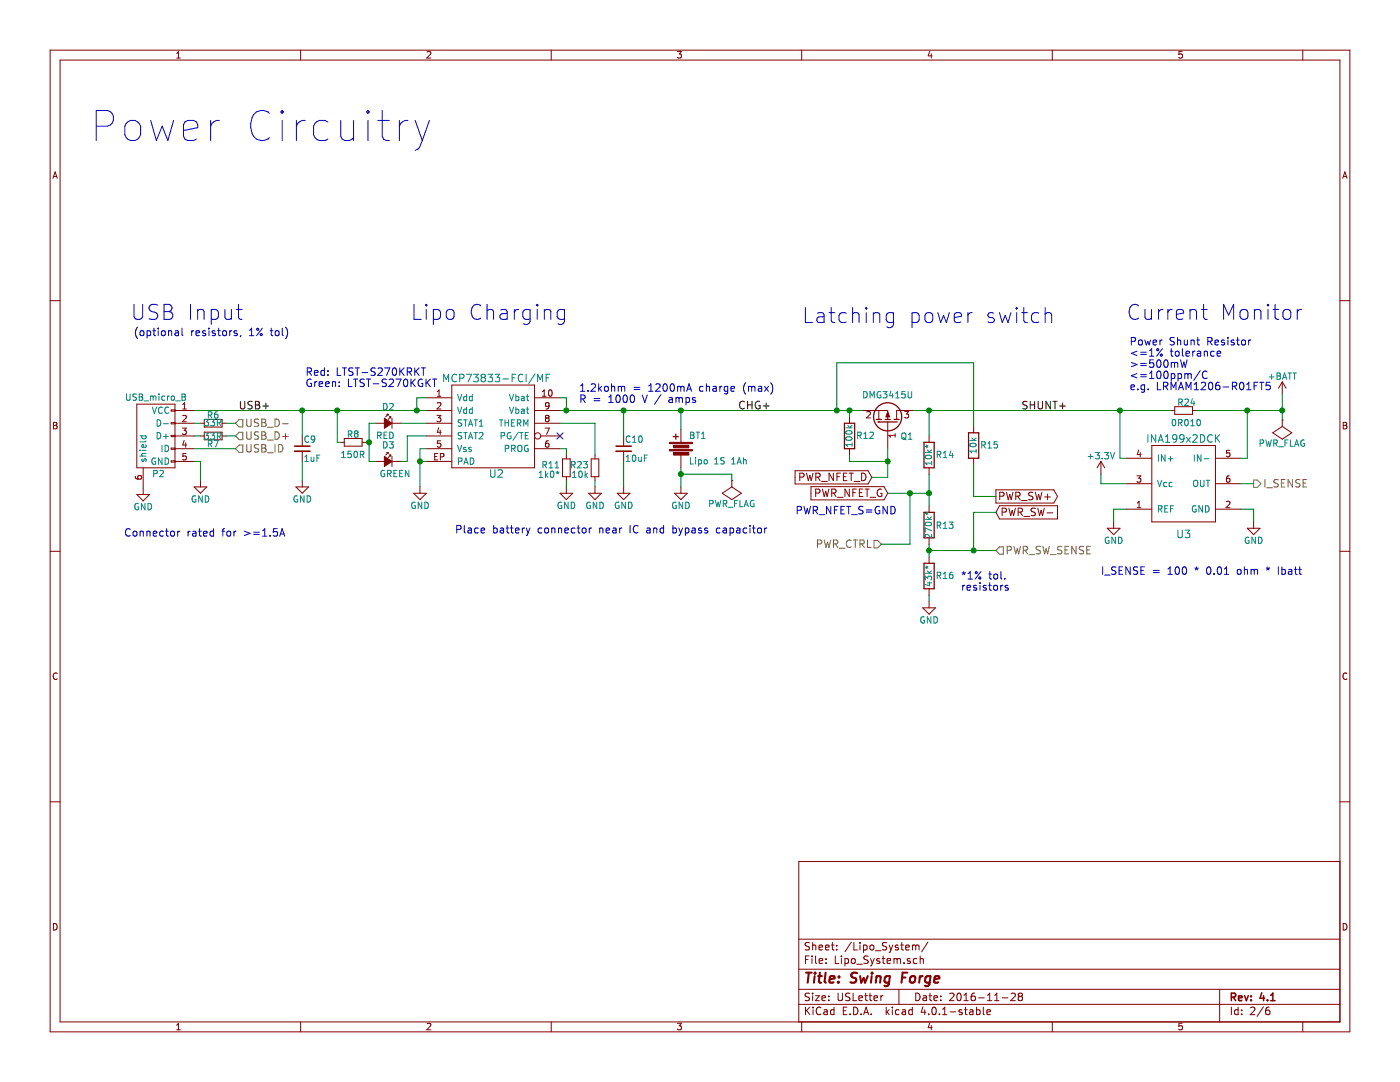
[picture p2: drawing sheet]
EESchema Schematic File Version 2
LIBS:Swing Forge V2 Mainboard-rescue
LIBS:power
LIBS:device
LIBS:transistors
LIBS:conn
LIBS:linear
LIBS:regul
LIBS:74xx
LIBS:cmos4000
LIBS:adc-dac
LIBS:memory
LIBS:xilinx
LIBS:microcontrollers
LIBS:dsp
LIBS:microchip
LIBS:analog_switches
LIBS:motorola
LIBS:texas
LIBS:intel
LIBS:audio
LIBS:interface
LIBS:digital-audio
LIBS:philips
LIBS:display
LIBS:cypress
LIBS:siliconi
LIBS:opto
LIBS:atmel
LIBS:contrib
LIBS:dmn2215udm
LIBS:adafruit_1904
LIBS:mpu-6050
LIBS:arduino_shieldsNCL
LIBS:ina333
LIBS:ina2331
LIBS:irs21850s
LIBS:latching_relay
LIBS:mbt2222adw
LIBS:motor
LIBS:mpu-6050_breakout
LIBS:mt8770
LIBS:nrf24l01+_breakout
LIBS:redbear_ble
LIBS:small_push_sw
LIBS:submini_joystick
LIBS:tps563209
LIBS:w25q128fv
LIBS:mcp6002
LIBS:mdbt40
LIBS:AudioAmpICs
LIBS:Digipots
LIBS:CustomLEDs
LIBS:testPoints
LIBS:MK20DX256VLH7
LIBS:voltageRegulators
LIBS:currentSensors
LIBS:commonlink
LIBS:Swing Forge V2 Mainboard-cache
EELAYER 25 0
EELAYER END
$Descr USLetter 11000 8500
encoding utf-8
Sheet 2 6
Title "Swing Forge"
Date "2016-11-28"
Rev "4.1"
Comp ""
Comment1 ""
Comment2 ""
Comment3 ""
Comment4 ""
$EndDescr
$Comp
L GND #PWR026
U 1 1
P 1575 3775
F 0 "#PWR026" H 1575 3525 50  0001 C CNN
F 1 "GND" H 1575 3625 50  0000 C CNN
F 2 "" H 1575 3775 50  0000 C CNN
F 3 "" H 1575 3775 50  0000 C CNN
	1    1575 3775
	1    0    0    -1  
$EndComp
$Comp
L C_Small C9
U 1 1
P 2375 3525
F 0 "C9" H 2385 3595 50  0000 L CNN
F 1 "1uF" H 2385 3445 50  0000 L CNN
F 2 "Capacitors_SMD:C_0603" H 2375 3525 50  0001 C CNN
F 3 "" H 2375 3525 50  0000 C CNN
	1    2375 3525
	1    0    0    -1  
$EndComp
$Comp
L Led_Small D2
U 1 1
P 3050 3325
F 0 "D2" H 3000 3450 50  0000 L CNN
F 1 "RED" H 3000 3225 50  0000 L CNN
F 2 "LEDS_SMD_Custom:LTST-S270" V 3050 3325 50  0001 C CNN
F 3 "" V 3050 3325 50  0000 C CNN
	1    3050 3325
	-1   0    0    -1  
$EndComp
$Comp
L Led_Small D3
U 1 1
P 3050 3625
F 0 "D3" H 3000 3750 50  0000 L CNN
F 1 "GREEN" H 2875 3525 50  0000 L CNN
F 2 "LEDS_SMD_Custom:LTST-S270" V 3050 3625 50  0001 C CNN
F 3 "" V 3050 3625 50  0000 C CNN
	1    3050 3625
	-1   0    0    -1  
$EndComp
$Comp
L GND #PWR027
U 1 1
P 2375 3775
F 0 "#PWR027" H 2375 3525 50  0001 C CNN
F 1 "GND" H 2375 3625 50  0000 C CNN
F 2 "" H 2375 3775 50  0000 C CNN
F 3 "" H 2375 3775 50  0000 C CNN
	1    2375 3775
	1    0    0    -1  
$EndComp
$Comp
L GND #PWR028
U 1 1
P 1125 3835
F 0 "#PWR028" H 1125 3585 50  0001 C CNN
F 1 "GND" H 1125 3685 50  0000 C CNN
F 2 "" H 1125 3835 50  0000 C CNN
F 3 "" H 1125 3835 50  0000 C CNN
	1    1125 3835
	1    0    0    -1  
$EndComp
$Comp
L GND #PWR029
U 1 1
P 3300 3825
F 0 "#PWR029" H 3300 3575 50  0001 C CNN
F 1 "GND" H 3300 3675 50  0000 C CNN
F 2 "" H 3300 3825 50  0000 C CNN
F 3 "" H 3300 3825 50  0000 C CNN
	1    3300 3825
	1    0    0    -1  
$EndComp
$Comp
L R_Small R8
U 1 1
P 2775 3475
F 0 "R8" V 2715 3425 50  0000 L CNN
F 1 "150R" V 2875 3375 50  0000 L CNN
F 2 "Resistors_SMD:R_0603" H 2775 3475 50  0001 C CNN
F 3 "" H 2775 3475 50  0000 C CNN
	1    2775 3475
	0    1    1    0   
$EndComp
$Comp
L R_Small R11
U 1 1
P 4450 3675
F 0 "R11" H 4500 3650 50  0000 L CNN
F 1 "1k0*" H 4500 3725 50  0000 L CNN
F 2 "Resistors_SMD:R_0603" H 4450 3675 50  0001 C CNN
F 3 "" H 4450 3675 50  0000 C CNN
	1    4450 3675
	-1   0    0    1   
$EndComp
$Comp
L GND #PWR030
U 1 1
P 4450 3825
F 0 "#PWR030" H 4450 3575 50  0001 C CNN
F 1 "GND" H 4450 3675 50  0000 C CNN
F 2 "" H 4450 3825 50  0000 C CNN
F 3 "" H 4450 3825 50  0000 C CNN
	1    4450 3825
	1    0    0    -1  
$EndComp
$Comp
L C_Small C10
U 1 1
P 4900 3525
F 0 "C10" H 4910 3595 50  0000 L CNN
F 1 "10uF" H 4910 3445 50  0000 L CNN
F 2 "Capacitors_SMD:C_0603" H 4900 3525 50  0001 C CNN
F 3 "" H 4900 3525 50  0000 C CNN
	1    4900 3525
	1    0    0    -1  
$EndComp
$Comp
L GND #PWR031
U 1 1
P 4900 3825
F 0 "#PWR031" H 4900 3575 50  0001 C CNN
F 1 "GND" H 4900 3675 50  0000 C CNN
F 2 "" H 4900 3825 50  0000 C CNN
F 3 "" H 4900 3825 50  0000 C CNN
	1    4900 3825
	1    0    0    -1  
$EndComp
$Comp
L GND #PWR032
U 1 1
P 5350 3825
F 0 "#PWR032" H 5350 3575 50  0001 C CNN
F 1 "GND" H 5350 3675 50  0000 C CNN
F 2 "" H 5350 3825 50  0000 C CNN
F 3 "" H 5350 3825 50  0000 C CNN
	1    5350 3825
	1    0    0    -1  
$EndComp
Text Notes 3225 2525 0    118  ~ 0
Lipo Charging
$Comp
L USB_OTG P2
U 1 1
P 1225 3425
F 0 "P2" V 1525 3405 50  0000 C CNN
F 1 "USB_micro_B" V 925 3425 50  0000 C CNN
F 2 "open-project:MICRO-B_USB" V 1175 3325 50  0001 C CNN
F 3 "" V 1175 3325 50  0000 C CNN
	1    1225 3425
	0    -1   1    0   
$EndComp
Text Notes 6300 2550 0    118  ~ 0
Latching power switch
Text Label 5800 3225 0    60   ~ 0
CHG+
$Comp
L +BATT #PWR033
U 1 1
P 10075 3100
F 0 "#PWR033" H 10075 2950 50  0001 C CNN
F 1 "+BATT" H 10075 3240 50  0000 C CNN
F 2 "" H 10075 3100 50  0000 C CNN
F 3 "" H 10075 3100 50  0000 C CNN
	1    10075 3100
	1    0    0    -1  
$EndComp
Text HLabel 6925 4275 0    59   Input ~ 0
PWR_CTRL
$Comp
L PWR_FLAG #FLG034
U 1 1
P 10075 3300
F 0 "#FLG034" H 10075 3395 50  0001 C CNN
F 1 "PWR_FLAG" H 10075 3480 50  0000 C CNN
F 2 "" H 10075 3300 50  0000 C CNN
F 3 "" H 10075 3300 50  0000 C CNN
	1    10075 3300
	-1   0    0    1   
$EndComp
$Comp
L PWR_FLAG #FLG035
U 1 1
P 5750 3775
F 0 "#FLG035" H 5750 3870 50  0001 C CNN
F 1 "PWR_FLAG" H 5750 3955 50  0000 C CNN
F 2 "" H 5750 3775 50  0000 C CNN
F 3 "" H 5750 3775 50  0000 C CNN
	1    5750 3775
	-1   0    0    1   
$EndComp
Text Notes 4550 3175 0    59   ~ 0
<833 ohm = 1200mA charge (max)\nR = 1000 V / amps
$Comp
L Battery BT1
U 1 1
P 5350 3525
F 0 "BT1" H 5150 3625 50  0000 L CNN
F 1 "Lipo 1S 1Ah" H 4825 3425 50  0000 L CNN
F 2 "SparkFun-DiscreteSemi:SMB-DIODE" V 5350 3565 60  0001 C CNN
F 3 "" V 5350 3565 60  0000 C CNN
	1    5350 3525
	-1   0    0    -1  
$EndComp
$Comp
L R R14
U 1 1
P 7300 3575
F 0 "R14" H 7425 3575 50  0000 C CNN
F 1 "10k*" V 7300 3575 50  0000 C CNN
F 2 "Resistors_SMD:R_0603" V 7230 3575 50  0001 C CNN
F 3 "" H 7300 3575 50  0000 C CNN
	1    7300 3575
	1    0    0    -1  
$EndComp
$Comp
L R R12
U 1 1
P 6675 3425
F 0 "R12" H 6800 3425 50  0000 C CNN
F 1 "100k" V 6675 3425 50  0000 C CNN
F 2 "Resistors_SMD:R_0603" V 6605 3425 50  0001 C CNN
F 3 "" H 6675 3425 50  0000 C CNN
	1    6675 3425
	1    0    0    -1  
$EndComp
$Comp
L R R15
U 1 1
P 7650 3500
F 0 "R15" H 7775 3500 50  0000 C CNN
F 1 "10k" V 7650 3500 50  0000 C CNN
F 2 "Resistors_SMD:R_0603" V 7580 3500 50  0001 C CNN
F 3 "" H 7650 3500 50  0000 C CNN
	1    7650 3500
	1    0    0    -1  
$EndComp
$Comp
L GND #PWR036
U 1 1
P 7300 4725
F 0 "#PWR036" H 7300 4475 50  0001 C CNN
F 1 "GND" H 7300 4575 50  0000 C CNN
F 2 "" H 7300 4725 50  0000 C CNN
F 3 "" H 7300 4725 50  0000 C CNN
	1    7300 4725
	-1   0    0    -1  
$EndComp
$Comp
L Q_PMOS_GSD Q1
U 1 1
P 6975 3325
F 0 "Q1" V 6875 3525 50  0000 R CNN
F 1 "DMG3415U" V 7200 3525 50  0000 R CNN
F 2 "TO_SOT_Packages_SMD:SOT-23" H 7175 3425 50  0001 C CNN
F 3 "" H 6975 3325 50  0000 C CNN
	1    6975 3325
	0    1    -1   0   
$EndComp
Text Notes 2400 3050 0    59   ~ 0
Red: LTST-S270KRKT\nGreen: LTST-S270KGKT
Text Notes 3575 4200 0    59   ~ 0
Place battery connector near IC and bypass capacitor
Text HLabel 1850 3325 2    59   Input ~ 0
USB_D-
Text HLabel 1850 3425 2    59   Input ~ 0
USB_D+
Text HLabel 1850 3525 2    59   Input ~ 0
USB_ID
$Comp
L R_Small R7
U 1 1
P 1675 3425
F 0 "R7" V 1615 3375 50  0000 L CNN
F 1 "33R" V 1675 3350 50  0000 L CNN
F 2 "Resistors_SMD:R_0603" H 1675 3425 50  0001 C CNN
F 3 "" H 1675 3425 50  0000 C CNN
	1    1675 3425
	0    1    -1   0   
$EndComp
$Comp
L R_Small R6
U 1 1
P 1675 3325
F 0 "R6" V 1615 3275 50  0000 L CNN
F 1 "33R" V 1675 3250 50  0000 L CNN
F 2 "Resistors_SMD:R_0603" H 1675 3325 50  0001 C CNN
F 3 "" H 1675 3325 50  0000 C CNN
	1    1675 3325
	0    1    1    0   
$EndComp
Text Notes 1025 2525 0    118  ~ 0
USB Input
Text Notes 700  1125 0    236  ~ 0
Power Circuitry
$Comp
L R R13
U 1 1
P 7300 4125
F 0 "R13" H 7425 4125 50  0000 C CNN
F 1 "270k*" V 7300 4125 50  0000 C CNN
F 2 "Resistors_SMD:R_0603" V 7230 4125 50  0001 C CNN
F 3 "" H 7300 4125 50  0000 C CNN
	1    7300 4125
	1    0    0    1   
$EndComp
$Comp
L R R16
U 1 1
P 7300 4525
F 0 "R16" H 7425 4525 50  0000 C CNN
F 1 "43k*" V 7300 4525 50  0000 C CNN
F 2 "Resistors_SMD:R_0603" V 7230 4525 50  0001 C CNN
F 3 "" H 7300 4525 50  0000 C CNN
	1    7300 4525
	1    0    0    -1  
$EndComp
Text HLabel 7825 4325 2    59   Input ~ 0
PWR_SW_SENSE
Text GLabel 6850 3750 0    59   Input ~ 0
PWR_NFET_D
Text GLabel 6975 3875 0    59   Input ~ 0
PWR_NFET_G
Text Notes 1050 2650 0    59   ~ 0
(optional resistors, 1% tol, DNP default)
Text GLabel 7825 3900 2    59   Output ~ 0
PWR_SW+
Text GLabel 7825 4025 2    59   Input ~ 0
PWR_SW-
Text Notes 7550 4650 0    59   ~ 0
*1% tol.\nresistors
NoConn ~ 4400 3425
$Comp
L R_Small R23
U 1 1
P 4675 3675
F 0 "R23" H 4725 3650 50  0000 L CNN
F 1 "10k" H 4725 3725 50  0000 L CNN
F 2 "Resistors_SMD:R_0603" H 4675 3675 50  0001 C CNN
F 3 "" H 4675 3675 50  0000 C CNN
	1    4675 3675
	-1   0    0    1   
$EndComp
$Comp
L GND #PWR037
U 1 1
P 4675 3825
F 0 "#PWR037" H 4675 3575 50  0001 C CNN
F 1 "GND" H 4675 3675 50  0000 C CNN
F 2 "" H 4675 3825 50  0000 C CNN
F 3 "" H 4675 3825 50  0000 C CNN
	1    4675 3825
	1    0    0    -1  
$EndComp
Text Label 1875 3225 0    59   ~ 0
USB+
$Comp
L MCP73833/4 U2
U 1 1
P 3900 3275
F 0 "U2" H 3900 2825 59  0000 C CNN
F 1 "MCP73833-FCI/MF" H 3900 3575 59  0000 C CNN
F 2 "Housings_DFN_QFN:DFN-10-1EP_3x3mm_Pitch0.5mm" H 3800 3275 59  0001 C CNN
F 3 "" H 3800 3275 59  0000 C CNN
	1    3900 3275
	1    0    0    -1  
$EndComp
$Comp
L INA199 U3
U 1 1
P 9300 3800
F 0 "U3" H 9300 3400 59  0000 C CNN
F 1 "INA199x2DCK" H 9300 4150 59  0000 C CNN
F 2 "SOT_Custom:SC70" H 9300 4050 59  0001 C CNN
F 3 "" H 9300 4050 59  0000 C CNN
	1    9300 3800
	1    0    0    -1  
$EndComp
$Comp
L R_Small R24
U 1 1
P 9300 3225
F 0 "R24" V 9240 3175 50  0000 L CNN
F 1 "0R010" V 9400 3125 50  0000 L CNN
F 2 "Resistors_SMD:R_1206" H 9300 3225 50  0001 C CNN
F 3 "" H 9300 3225 50  0000 C CNN
	1    9300 3225
	0    1    1    0   
$EndComp
$Comp
L GND #PWR038
U 1 1
P 9850 4100
F 0 "#PWR038" H 9850 3850 50  0001 C CNN
F 1 "GND" H 9850 3950 50  0000 C CNN
F 2 "" H 9850 4100 50  0000 C CNN
F 3 "" H 9850 4100 50  0000 C CNN
	1    9850 4100
	-1   0    0    -1  
$EndComp
$Comp
L GND #PWR039
U 1 1
P 8750 4100
F 0 "#PWR039" H 8750 3850 50  0001 C CNN
F 1 "GND" H 8750 3950 50  0000 C CNN
F 2 "" H 8750 4100 50  0000 C CNN
F 3 "" H 8750 4100 50  0000 C CNN
	1    8750 4100
	-1   0    0    -1  
$EndComp
Text HLabel 9850 3800 2    59   Output ~ 0
I_SENSE
$Comp
L +3.3V #PWR040
U 1 1
P 8650 3725
F 0 "#PWR040" H 8650 3575 50  0001 C CNN
F 1 "+3.3V" H 8650 3865 50  0000 C CNN
F 2 "" H 8650 3725 50  0000 C CNN
F 3 "" H 8650 3725 50  0000 C CNN
	1    8650 3725
	1    0    0    -1  
$EndComp
Text Notes 8875 3075 0    59   ~ 0
Power Shunt Resistor\n<=1% tolerance\n>=500mW\n<=100ppm/C\ne.g. LRMAM1206-R01FT5
Text Notes 8850 2525 0    118  ~ 0
Current Monitor
Text Notes 8650 4525 0    59   ~ 0
I_SENSE = 100 * 0.01 ohm * Ibatt
Text Notes 975  4225 0    59   ~ 0
Connector rated for >=1.5A
Text Notes 6250 4050 0    59   ~ 0
PWR_NFET_S=GND
Wire Wire Line
	1125 3825 1125 3835
Wire Wire Line
	1575 3625 1525 3625
Wire Wire Line
	1575 3625 1575 3775
Wire Wire Line
	2375 3425 2375 3225
Wire Wire Line
	2375 3775 2375 3625
Wire Wire Line
	2900 3325 2950 3325
Wire Wire Line
	3300 3525 3300 3825
Wire Wire Line
	4900 3825 4900 3625
Wire Wire Line
	5350 3225 5350 3375
Wire Wire Line
	5350 3675 5350 3825
Wire Wire Line
	4900 3225 4900 3425
Connection ~ 4900 3225
Connection ~ 5350 3225
Wire Wire Line
	6975 3525 6975 3750
Wire Wire Line
	4400 3225 6775 3225
Wire Wire Line
	10075 3100 10075 3300
Connection ~ 5350 3725
Wire Wire Line
	6675 3275 6675 3225
Connection ~ 6675 3225
Wire Wire Line
	6675 3575 6675 3625
Wire Wire Line
	6675 3625 6975 3625
Connection ~ 6975 3625
Wire Wire Line
	7650 3350 7650 2850
Wire Wire Line
	7300 4675 7300 4725
Wire Wire Line
	7650 2850 6575 2850
Wire Wire Line
	6575 2850 6575 3225
Connection ~ 6575 3225
Wire Wire Line
	5750 3775 5750 3725
Wire Wire Line
	5750 3725 5350 3725
Wire Wire Line
	1850 3525 1525 3525
Wire Wire Line
	1525 3325 1575 3325
Wire Wire Line
	1575 3425 1525 3425
Wire Wire Line
	1775 3425 1850 3425
Wire Wire Line
	1850 3325 1775 3325
Wire Wire Line
	7300 3725 7300 3975
Wire Wire Line
	6975 3875 7300 3875
Connection ~ 7300 3875
Wire Wire Line
	7300 4275 7300 4375
Wire Wire Line
	7650 3650 7650 3900
Wire Wire Line
	7650 4325 7650 4025
Connection ~ 7300 4325
Wire Wire Line
	6975 3750 6850 3750
Wire Wire Line
	7300 3425 7300 3225
Connection ~ 7300 3225
Wire Wire Line
	7650 4025 7825 4025
Wire Wire Line
	7650 3900 7825 3900
Wire Wire Line
	4400 3125 4450 3125
Wire Wire Line
	4450 3125 4450 3225
Connection ~ 4450 3225
Wire Wire Line
	4450 3575 4450 3525
Wire Wire Line
	4450 3525 4400 3525
Wire Wire Line
	4450 3825 4450 3775
Wire Wire Line
	3300 3525 3350 3525
Wire Wire Line
	3150 3625 3200 3625
Wire Wire Line
	3200 3625 3200 3425
Wire Wire Line
	3200 3425 3350 3425
Wire Wire Line
	3350 3325 3150 3325
Wire Wire Line
	1525 3225 3350 3225
Connection ~ 2375 3225
Wire Wire Line
	3350 3125 3275 3125
Wire Wire Line
	3275 3125 3275 3225
Connection ~ 3275 3225
Wire Wire Line
	4675 3825 4675 3775
Wire Wire Line
	4675 3575 4675 3325
Wire Wire Line
	4675 3325 4400 3325
Wire Wire Line
	7175 3225 9200 3225
Wire Wire Line
	9400 3225 10075 3225
Wire Wire Line
	9750 3600 9800 3600
Wire Wire Line
	9800 3600 9800 3225
Connection ~ 9800 3225
Wire Wire Line
	8850 3600 8800 3600
Wire Wire Line
	8800 3600 8800 3225
Connection ~ 8800 3225
Connection ~ 10075 3225
Wire Wire Line
	9850 4100 9850 4000
Wire Wire Line
	9850 4000 9750 4000
Wire Wire Line
	8750 4100 8750 4000
Wire Wire Line
	8750 4000 8850 4000
Wire Wire Line
	9850 3800 9750 3800
Wire Wire Line
	8650 3725 8650 3800
Wire Wire Line
	8650 3800 8850 3800
Wire Wire Line
	3350 3625 3300 3625
Connection ~ 3300 3625
Wire Wire Line
	6925 4275 7150 4275
Wire Wire Line
	7150 4275 7150 3875
Connection ~ 7150 3875
Wire Wire Line
	7300 4325 7825 4325
Connection ~ 7650 4325
Wire Wire Line
	2900 3325 2900 3625
Wire Wire Line
	2900 3625 2950 3625
Wire Wire Line
	2900 3475 2875 3475
Connection ~ 2900 3475
Wire Wire Line
	2675 3475 2650 3475
Wire Wire Line
	2650 3475 2650 3225
Connection ~ 2650 3225
Text Label 8025 3225 0    59   ~ 0
SHUNT+
$EndSCHEMATC
